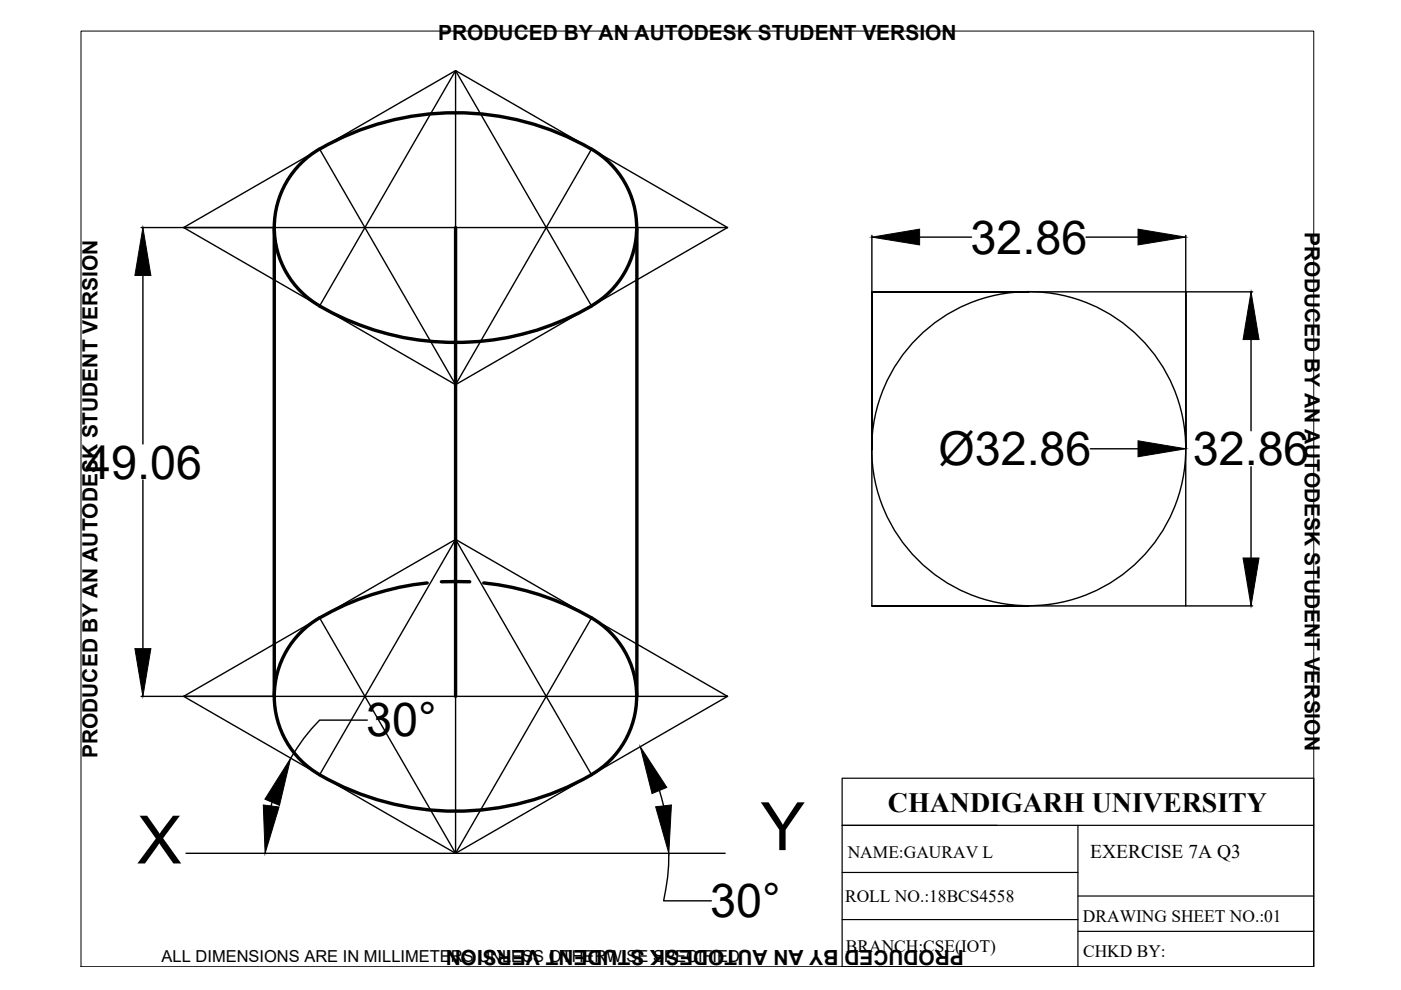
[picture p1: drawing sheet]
<svg xmlns="http://www.w3.org/2000/svg" width="297mm" height="210mm" viewBox="0 0 297 210" stroke-linecap="round" stroke-linejoin="round" font-family="sans-serif">
<!-- layer: thick continuous -->
<g fill="none" stroke="#000" stroke-width=".3">
<path d="M96.6 15v66.6M67.8 31.6l28.8 50 28.8-50M29.9 48.2h124.3M30.3 58.4v35.7M38.9 48.2l57.7-33.2 57.6 33.2-57.6 33.4zM184.9 49.9v11.9M195 50.3h11M230.3 50.3h11M251.4 49.9v11.9M67.8 64.9l28.8-49.9 28.8 49.9M218.1 61.9h-33.2h66.5M251.5 61.9h14.1"/>
<path d="M265.2 72v19.3M184.9 95.4v-33.5v66.6M231.2 95.2h10.1M251.4 94.9v-33v66.6h-66.5h33.2M265.2 99v19.3M30.3 101.8v35.7M96.6 114.4v66.5M67.8 131l28.8 49.9 28.8-49.9M251.5 128.5h14.1M29.9 147.6h124.3M38.9 147.6l57.7-33.2 57.6 33.2-57.6 33.3zM77.9 152.7h-10.1a38.7 38.7 0 0 0-6.2 8.1"/>
<path d="M57.7 170.1l-.2 .8M67.8 164.3l28.8-49.9 28.8 49.9M139.8 167.6l.9 3.3M39.4 180.9h114.3M141.8 180.9a43.1 43.1 0 0 1-1.1 10.1h10.1"/>
<circle cx="218.1" cy="95.1" r="33.3"/>
</g>
<path d="M30.3 48.2l1.7 10.2h-3.4zM184.9 50.3l10.1-1.7v3.3zM241.3 48.6l10.1 1.7-10.1 1.6zM265.2 61.9l1.7 10.1h-3.3zM241.3 93.5l10.1 1.7-10.1 1.6zM263.6 118.3h3.3l-1.7 10.2zM28.6 137.5h3.4l-1.7 10.1zM61.6 160.8l-2.3 10-3.1-1.4zM55.8 170.7l3.4 .4-3 9.8zM135.7 158.3l5.7 8.6-3.2 1.4zM139 171.1l3.4-.4-.6 10.2z" fill="#000" stroke="#000" stroke-width=".21"/>
<path d="M67.8 31.6a19.2 19.2 0 0 0 0 33.3M67.8 31.6a57.6 57.6 0 0 1 57.6 0M125.4 31.6a19.2 19.2 0 0 1 0 33.3M58.2 48.2v99.4M96.6 48.2v99.4M135 48.2v99.4M67.8 64.9a57.6 57.6 0 0 0 57.6 0M67.8 131a19.3 19.3 0 0 0-9.6 17.9 19.3 19.3 0 0 0 11.8 16.6 57.4 57.4 0 0 0 56.6-2 19.2 19.2 0 0 0-1.2-32.5M90.6 123.6a57.2 57.2 0 0 0-22.8 7.4M93.6 123.3h6M102.6 123.6a57.3 57.3 0 0 1 22.8 7.4" fill="none" stroke="#000" stroke-width=".72"/>
<path d="M17.2 6.6h261.3v198.4h-261.3z" fill="none" stroke="#000" stroke-width=".21"/>
<!-- layer: 0 -->
<path d="M178.5 165h100v40h-100zM178.5 175h100M228.5 175v30M178.5 195h50M178.5 185h50M228.5 190h50M228.5 197.5h50" fill="none" stroke="#000" stroke-width=".25"/>
<g font-size="14.2">
<text x="29.1" y="183.1">X</text>
<text x="161.3" y="180.2">Y</text>
</g>
<g font-size="9.9">
<text x="205.8" y="53.7">32.86</text>
<text x="18.1" y="101.5">49.06</text>
<text x="199" y="98.6">Ø32.86</text>
<text x="252.9" y="98.7">32.86</text>
<text x="77.7" y="156.2">30°</text>
<text x="150.6" y="194.5">30°</text>
</g>
<text font-size="5.9" x="188.2" y="172.2">CHANDIGARH UNIVERSITY</text>
<g font-size="4.4">
<text x="92.9" y="8.5">PRODUCED BY AN AUTODESK STUDENT VERSION</text>
<text x="276.6" y="49.3" transform="rotate(90 276.6 49.3)">PRODUCED BY AN AUTODESK STUDENT VERSION</text>
<text x="20.6" y="160.7" transform="rotate(-90 20.6 160.7)">PRODUCED BY AN AUTODESK STUDENT VERSION</text>
<text x="204.4" y="201.5" transform="rotate(180 204.4 201.5)">PRODUCED BY AN AUTODESK STUDENT VERSION</text>
</g>
<text font-size="4.1" x="231.2" y="182">EXERCISE 7A Q3</text>
<g font-size="3.7">
<text x="179.7" y="182">NAME:GAURAV L</text>
<text x="179.2" y="191.2">ROLL NO.:18BCS4558</text>
<text x="229.6" y="195.4">DRAWING SHEET NO.:01</text>
<text x="179.4" y="201.9">BRANCH:CSE(IOT)</text>
<text x="229.6" y="202.8">CHKD BY:</text>
</g>
<text font-size="3.5" x="34.3" y="203.9">ALL DIMENSIONS ARE IN MILLIMETERS UNLESS OTHERWISE SPECIFIED</text>
</svg>
